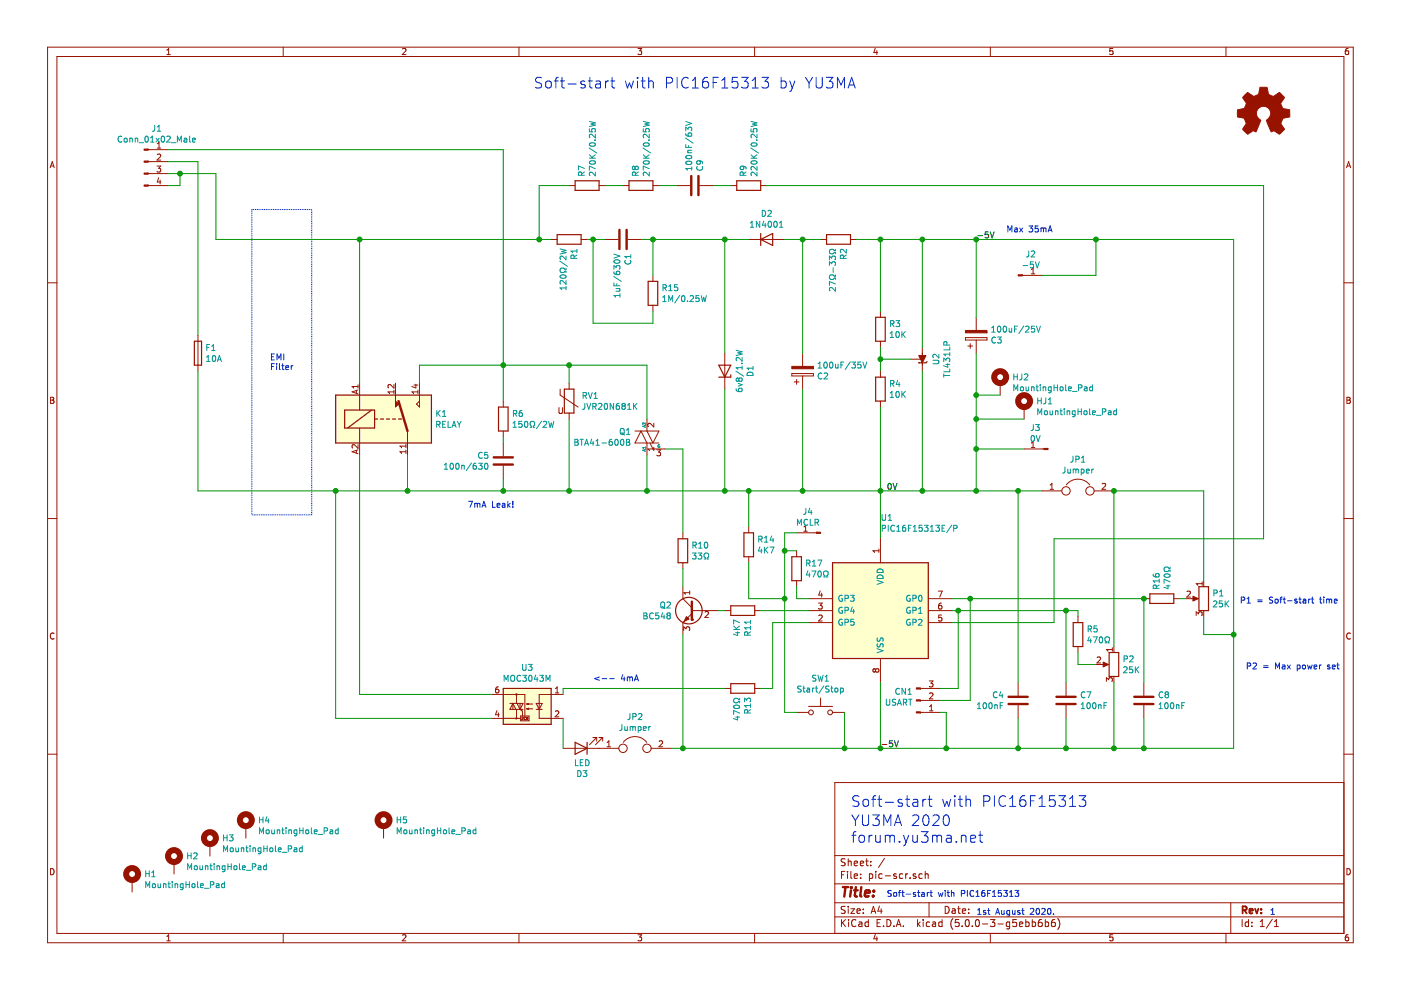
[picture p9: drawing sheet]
EESchema Schematic File Version 4
LIBS:pic-scr-cache
EELAYER 26 0
EELAYER END
$Descr A4 11693 8268
encoding utf-8
Sheet 1 1
Title ""
Date ""
Rev ""
Comp ""
Comment1 ""
Comment2 ""
Comment3 ""
Comment4 ""
$EndDescr
$Comp
L Device:R R1
U 1 1
P 4750 2000
F 0 "R1" H 4820 2046 50  0000 L CNN
F 1 "120Ω/2W" H 4820 1955 50  0000 L CNN
F 2 "Resistor_THT:R_Axial_DIN0617_L17.0mm_D6.0mm_P20.32mm_Horizontal" V 4680 2000 50  0001 C CNN
F 3 "~" H 4750 2000 50  0001 C CNN
	1    4750 2000
	0    1    1    0   
$EndComp
$Comp
L Device:Varistor RV1
U 1 1
P 4750 3350
F 0 "RV1" H 4853 3396 50  0000 L CNN
F 1 "JVR20N681K" H 4853 3305 50  0000 L CNN
F 2 "Varistor:RV_Disc_D21.5mm_W4.7mm_P10mm" V 4680 3350 50  0001 C CNN
F 3 "~" H 4750 3350 50  0001 C CNN
	1    4750 3350
	1    0    0    -1  
$EndComp
$Comp
L Triac_Thyristor:BT139-600 Q1
U 1 1
P 5400 3650
F 0 "Q1" H 5529 3696 50  0000 L CNN
F 1 "BTA41-600B" H 5529 3605 50  0000 L CNN
F 2 "Package_TO_SOT_THT:TO-218-3_Vertical" H 5600 3575 50  0001 L CIN
F 3 "https://www.rapidonline.com/pdf/47-3240.pdf" H 5400 3650 50  0001 L CNN
	1    5400 3650
	-1   0    0    -1  
$EndComp
$Comp
L Diode:1N4001 D2
U 1 1
P 6400 2000
F 0 "D2" H 6400 2217 50  0000 C CNN
F 1 "1N4001" H 6400 2126 50  0000 C CNN
F 2 "Diode_THT:D_DO-41_SOD81_P10.16mm_Horizontal" H 6400 1825 50  0001 C CNN
F 3 "http://www.vishay.com/docs/88503/1n4001.pdf" H 6400 2000 50  0001 C CNN
	1    6400 2000
	1    0    0    -1  
$EndComp
$Comp
L Reference_Voltage:TL431LP U2
U 1 1
P 7700 3000
F 0 "U2" H 7700 2886 50  0000 C CNN
F 1 "TL431LP" H 7700 2795 50  0000 C CNN
F 2 "Package_TO_SOT_THT:TO-92L_Wide" H 7700 2850 50  0001 C CIN
F 3 "http://www.ti.com/lit/ds/symlink/tl431.pdf" H 7700 3000 50  0001 C CIN
	1    7700 3000
	0    -1   1    0   
$EndComp
$Comp
L Device:C C4
U 1 1
P 8500 5850
F 0 "C4" H 8615 5896 50  0000 L CNN
F 1 "100nF" H 8615 5805 50  0000 L CNN
F 2 "Capacitor_THT:C_Rect_L7.0mm_W2.0mm_P5.00mm" H 8538 5700 50  0001 C CNN
F 3 "~" H 8500 5850 50  0001 C CNN
	1    8500 5850
	-1   0    0    -1  
$EndComp
$Comp
L Device:CP C3
U 1 1
P 8150 2800
F 0 "C3" H 8268 2846 50  0000 L CNN
F 1 "100uF/25V" H 8268 2755 50  0000 L CNN
F 2 "Capacitor_THT:CP_Radial_D8.0mm_P5.00mm" H 8188 2650 50  0001 C CNN
F 3 "~" H 8150 2800 50  0001 C CNN
	1    8150 2800
	1    0    0    1   
$EndComp
$Comp
L Device:R R6
U 1 1
P 4200 3500
F 0 "R6" H 4270 3546 50  0000 L CNN
F 1 "150Ω/2W" H 4270 3455 50  0000 L CNN
F 2 "Resistor_THT:R_Axial_DIN0617_L17.0mm_D6.0mm_P20.32mm_Horizontal" V 4130 3500 50  0001 C CNN
F 3 "~" H 4200 3500 50  0001 C CNN
	1    4200 3500
	1    0    0    -1  
$EndComp
$Comp
L Device:C C5
U 1 1
P 4200 3850
F 0 "C5" H 4315 3896 50  0000 L CNN
F 1 "100n/630" H 4315 3805 50  0000 L CNN
F 2 "Capacitor_THT:C_Rect_L18.0mm_W6.0mm_P15.00mm_FKS3_FKP3" H 4238 3700 50  0001 C CNN
F 3 "~" H 4200 3850 50  0001 C CNN
	1    4200 3850
	-1   0    0    -1  
$EndComp
Wire Wire Line
	4200 4000 4200 4100
Connection ~ 4200 4100
Wire Wire Line
	4200 3650 4200 3700
Wire Wire Line
	5400 3050 5400 3500
Connection ~ 4200 3050
Wire Wire Line
	4200 3050 4200 3350
Wire Wire Line
	5400 3800 5400 4100
Connection ~ 5400 4100
Wire Wire Line
	4750 3500 4750 4100
Wire Wire Line
	4750 4100 5400 4100
Wire Wire Line
	4750 3200 4750 3050
Wire Wire Line
	4750 3050 5400 3050
Wire Wire Line
	4200 3050 4750 3050
Connection ~ 4750 3050
Connection ~ 4750 4100
$Comp
L Device:R R10
U 1 1
P 5700 4600
F 0 "R10" H 5770 4646 50  0000 L CNN
F 1 "33Ω" H 5770 4555 50  0000 L CNN
F 2 "Resistor_THT:R_Axial_DIN0207_L6.3mm_D2.5mm_P10.16mm_Horizontal" V 5630 4600 50  0001 C CNN
F 3 "~" H 5700 4600 50  0001 C CNN
	1    5700 4600
	1    0    0    -1  
$EndComp
Wire Wire Line
	5550 3750 5700 3750
Wire Wire Line
	5700 3750 5700 4450
$Comp
L Transistor_BJT:BC548 Q2
U 1 1
P 5800 5100
F 0 "Q2" H 5991 5146 50  0000 L CNN
F 1 "BC548" H 5991 5055 50  0000 L CNN
F 2 "Package_TO_SOT_THT:TO-92L_Wide" H 6000 5025 50  0001 L CIN
F 3 "http://www.fairchildsemi.com/ds/BC/BC547.pdf" H 5800 5100 50  0001 L CNN
	1    5800 5100
	-1   0    0    -1  
$EndComp
Wire Wire Line
	5700 4750 5700 4900
$Comp
L Device:R R7
U 1 1
P 4900 1550
F 0 "R7" H 4970 1596 50  0000 L CNN
F 1 "270K/0.25W" H 4970 1505 50  0000 L CNN
F 2 "Resistor_THT:R_Axial_DIN0207_L6.3mm_D2.5mm_P10.16mm_Horizontal" V 4830 1550 50  0001 C CNN
F 3 "~" H 4900 1550 50  0001 C CNN
	1    4900 1550
	0    -1   -1   0   
$EndComp
$Comp
L Device:R R8
U 1 1
P 5350 1550
F 0 "R8" H 5420 1596 50  0000 L CNN
F 1 "270K/0.25W" H 5420 1505 50  0000 L CNN
F 2 "Resistor_THT:R_Axial_DIN0207_L6.3mm_D2.5mm_P10.16mm_Horizontal" V 5280 1550 50  0001 C CNN
F 3 "~" H 5350 1550 50  0001 C CNN
	1    5350 1550
	0    -1   -1   0   
$EndComp
$Comp
L Device:R R9
U 1 1
P 6250 1550
F 0 "R9" H 6320 1596 50  0000 L CNN
F 1 "220K/0.25W" H 6320 1505 50  0000 L CNN
F 2 "Resistor_THT:R_Axial_DIN0207_L6.3mm_D2.5mm_P10.16mm_Horizontal" V 6180 1550 50  0001 C CNN
F 3 "~" H 6250 1550 50  0001 C CNN
	1    6250 1550
	0    -1   -1   0   
$EndComp
Wire Wire Line
	5050 1550 5200 1550
$Comp
L Device:R R11
U 1 1
P 6200 5100
F 0 "R11" H 6270 5146 50  0000 L CNN
F 1 "4K7" H 6270 5055 50  0000 L CNN
F 2 "Resistor_THT:R_Axial_DIN0207_L6.3mm_D2.5mm_P10.16mm_Horizontal" V 6130 5100 50  0001 C CNN
F 3 "~" H 6200 5100 50  0001 C CNN
	1    6200 5100
	0    1    1    0   
$EndComp
Wire Wire Line
	6000 5100 6050 5100
Wire Wire Line
	4200 1250 4200 3050
Wire Wire Line
	5500 1550 5650 1550
Wire Wire Line
	5400 4100 6050 4100
$Comp
L Device:C C1
U 1 1
P 5200 2000
F 0 "C1" H 5315 2046 50  0000 L CNN
F 1 "1uF/630V" H 5315 1955 50  0000 L CNN
F 2 "Capacitor_THT:C_Rect_L26.5mm_W11.5mm_P22.50mm_MKS4" H 5238 1850 50  0001 C CNN
F 3 "~" H 5200 2000 50  0001 C CNN
	1    5200 2000
	0    1    1    0   
$EndComp
Wire Wire Line
	5050 2000 4950 2000
$Comp
L Device:D_Zener D1
U 1 1
P 6050 3100
F 0 "D1" H 6050 3317 50  0000 C CNN
F 1 "6v8/1.2W" H 6050 3226 50  0000 C CNN
F 2 "Diode_THT:D_DO-41_SOD81_P10.16mm_Horizontal" H 6050 3100 50  0001 C CNN
F 3 "~" H 6050 3100 50  0001 C CNN
	1    6050 3100
	0    1    -1   0   
$EndComp
Wire Wire Line
	5350 2000 5450 2000
Wire Wire Line
	6050 2000 6050 2950
Wire Wire Line
	6050 3250 6050 4100
Connection ~ 6050 4100
Wire Wire Line
	6050 4100 6250 4100
Wire Wire Line
	6250 2000 6050 2000
Connection ~ 6050 2000
$Comp
L Device:CP C2
U 1 1
P 6700 3100
F 0 "C2" H 6818 3146 50  0000 L CNN
F 1 "100uF/35V" H 6818 3055 50  0000 L CNN
F 2 "Capacitor_THT:CP_Radial_D8.0mm_P5.00mm" H 6738 2950 50  0001 C CNN
F 3 "~" H 6700 3100 50  0001 C CNN
	1    6700 3100
	1    0    0    1   
$EndComp
Wire Wire Line
	6700 2950 6700 2000
Wire Wire Line
	6700 2000 6550 2000
Wire Wire Line
	6700 3250 6700 4100
Connection ~ 6700 4100
$Comp
L Device:R R2
U 1 1
P 7000 2000
F 0 "R2" H 7070 2046 50  0000 L CNN
F 1 "27Ω-33Ω" H 7070 1955 50  0000 L CNN
F 2 "Resistor_THT:R_Axial_DIN0207_L6.3mm_D2.5mm_P10.16mm_Horizontal" V 6930 2000 50  0001 C CNN
F 3 "~" H 7000 2000 50  0001 C CNN
	1    7000 2000
	0    1    1    0   
$EndComp
Wire Wire Line
	6850 2000 6700 2000
Connection ~ 6700 2000
$Comp
L Device:R R3
U 1 1
P 7350 2750
F 0 "R3" H 7420 2796 50  0000 L CNN
F 1 "10K" H 7420 2705 50  0000 L CNN
F 2 "Resistor_THT:R_Axial_DIN0207_L6.3mm_D2.5mm_P10.16mm_Horizontal" V 7280 2750 50  0001 C CNN
F 3 "~" H 7350 2750 50  0001 C CNN
	1    7350 2750
	1    0    0    -1  
$EndComp
$Comp
L Device:R R4
U 1 1
P 7350 3250
F 0 "R4" H 7420 3296 50  0000 L CNN
F 1 "10K" H 7420 3205 50  0000 L CNN
F 2 "Resistor_THT:R_Axial_DIN0207_L6.3mm_D2.5mm_P10.16mm_Horizontal" V 7280 3250 50  0001 C CNN
F 3 "~" H 7350 3250 50  0001 C CNN
	1    7350 3250
	1    0    0    -1  
$EndComp
Wire Wire Line
	7350 2900 7350 3000
Wire Wire Line
	7150 2000 7350 2000
Wire Wire Line
	7350 2000 7350 2600
Wire Wire Line
	7350 3400 7350 4100
Wire Wire Line
	6700 4100 7350 4100
Connection ~ 7350 4100
Wire Wire Line
	7350 4100 7700 4100
Wire Wire Line
	7600 3000 7350 3000
Connection ~ 7350 3000
Wire Wire Line
	7350 3000 7350 3100
Wire Wire Line
	7700 2900 7700 2000
Wire Wire Line
	7700 2000 7350 2000
Connection ~ 7350 2000
Wire Wire Line
	7700 3100 7700 4100
Wire Wire Line
	8150 2650 8150 2000
Connection ~ 7700 2000
Wire Wire Line
	8150 2950 8150 3300
Wire Wire Line
	7700 2000 8150 2000
Connection ~ 8150 2000
Connection ~ 7700 4100
$Comp
L Device:R_POT P1
U 1 1
P 10050 5000
F 0 "P1" H 9980 5046 50  0000 R CNN
F 1 "25K" H 9980 4955 50  0000 R CNN
F 2 "Potentiometer_THT:Potentiometer_Piher_PT-10-V10_Vertical" H 10050 5000 50  0001 C CNN
F 3 "~" H 10050 5000 50  0001 C CNN
	1    10050 5000
	-1   0    0    -1  
$EndComp
$Comp
L Device:R_POT P2
U 1 1
P 9300 5550
F 0 "P2" H 9230 5596 50  0000 R CNN
F 1 "25K" H 9230 5505 50  0000 R CNN
F 2 "Potentiometer_THT:Potentiometer_Piher_PT-10-V10_Vertical" H 9300 5550 50  0001 C CNN
F 3 "~" H 9300 5550 50  0001 C CNN
	1    9300 5550
	-1   0    0    -1  
$EndComp
Wire Wire Line
	10050 5150 10050 5300
Wire Wire Line
	10300 5300 10300 2000
Wire Wire Line
	7350 6250 7050 6250
$Comp
L Device:R R13
U 1 1
P 6200 5750
F 0 "R13" H 6270 5796 50  0000 L CNN
F 1 "470Ω" H 6270 5705 50  0000 L CNN
F 2 "Resistor_THT:R_Axial_DIN0207_L6.3mm_D2.5mm_P10.16mm_Horizontal" V 6130 5750 50  0001 C CNN
F 3 "~" H 6200 5750 50  0001 C CNN
	1    6200 5750
	0    1    1    0   
$EndComp
Wire Wire Line
	4500 2000 4500 1550
Wire Wire Line
	4500 1550 4750 1550
Connection ~ 4500 2000
Wire Wire Line
	4500 2000 4600 2000
$Comp
L Device:C C7
U 1 1
P 8900 5850
F 0 "C7" H 9015 5896 50  0000 L CNN
F 1 "100nF" H 9015 5805 50  0000 L CNN
F 2 "Capacitor_THT:C_Rect_L7.0mm_W2.0mm_P5.00mm" H 8938 5700 50  0001 C CNN
F 3 "~" H 8900 5850 50  0001 C CNN
	1    8900 5850
	1    0    0    -1  
$EndComp
$Comp
L Device:C C8
U 1 1
P 9550 5850
F 0 "C8" H 9665 5896 50  0000 L CNN
F 1 "100nF" H 9665 5805 50  0000 L CNN
F 2 "Capacitor_THT:C_Rect_L7.0mm_W2.0mm_P5.00mm" H 9588 5700 50  0001 C CNN
F 3 "~" H 9550 5850 50  0001 C CNN
	1    9550 5850
	1    0    0    -1  
$EndComp
Wire Wire Line
	9550 5700 9550 5000
Connection ~ 9300 6250
Wire Wire Line
	9300 6250 9550 6250
Wire Wire Line
	9000 5550 9150 5550
Wire Wire Line
	9000 5100 9000 5150
Wire Wire Line
	10050 4100 10050 4850
Wire Wire Line
	9300 5400 9300 4100
Connection ~ 9300 4100
Wire Wire Line
	8800 5200 8800 4500
Wire Wire Line
	8800 4500 10550 4500
Wire Wire Line
	10550 4500 10550 1550
$Comp
L Relay:RT314A24 K1
U 1 1
P 3200 3500
F 0 "K1" H 3630 3546 50  0000 L CNN
F 1 "RELAY" H 3630 3455 50  0000 L CNN
F 2 "Relay_THT:Relay_SPDT_Schrack-RP-II-1-FormC_RM5mm" H 3650 3450 50  0001 L CNN
F 3 "https://standexelectronics.com/wp-content/uploads/datasheet_reed_relay_DIP.pdf" H 3200 3500 50  0001 C CNN
	1    3200 3500
	1    0    0    -1  
$EndComp
Wire Wire Line
	3500 3200 3500 3050
Wire Wire Line
	3000 3200 3000 2000
$Comp
L Device:R R14
U 1 1
P 6250 4550
F 0 "R14" H 6320 4596 50  0000 L CNN
F 1 "4K7" H 6320 4505 50  0000 L CNN
F 2 "Resistor_THT:R_Axial_DIN0207_L6.3mm_D2.5mm_P10.16mm_Horizontal" V 6180 4550 50  0001 C CNN
F 3 "~" H 6250 4550 50  0001 C CNN
	1    6250 4550
	1    0    0    -1  
$EndComp
Wire Wire Line
	6250 4400 6250 4100
$Comp
L Switch:SW_Push SW1
U 1 1
P 6850 5950
F 0 "SW1" H 6850 6235 50  0000 C CNN
F 1 "Start/Stop" H 6850 6144 50  0000 C CNN
F 2 "TerminalBlock:TerminalBlock_bornier-2_P5.08mm" H 6850 6150 50  0001 C CNN
F 3 "~" H 6850 6150 50  0001 C CNN
	1    6850 5950
	1    0    0    -1  
$EndComp
Connection ~ 7050 6250
Wire Wire Line
	7050 6250 5700 6250
Wire Wire Line
	8500 5700 8500 4100
Connection ~ 8500 4100
Wire Wire Line
	8500 4100 8700 4100
Connection ~ 8500 6250
Wire Wire Line
	8500 6250 8900 6250
Wire Wire Line
	8150 2000 9150 2000
Text Label 8150 2000 0    50   ~ 0
-5V
Text Notes 8400 1950 0    50   ~ 0
Max 35mA
Text Notes 10350 5050 0    50   ~ 0
P1 = Soft-start time
Text Notes 10400 5600 0    50   ~ 0
P2 = Max power set
Text Label 7400 4100 0    50   ~ 0
0V
Text Notes 7400 7500 0    50   ~ 0
Soft-start with PIC16F15313
Text Notes 7100 6750 0    89   ~ 0
Soft-start with PIC16F15313
Text Notes 7100 7050 0    89   ~ 0
YU3MA 2020\nforum.yu3ma.net
Text Notes 8150 7650 0    50   ~ 0
1st August 2020.
Text Notes 10600 7650 0    50   ~ 0
1
Wire Notes Line
	2100 1750 2100 4300
Wire Notes Line
	2100 4300 2600 4300
Wire Notes Line
	2600 4300 2600 1750
Wire Notes Line
	2600 1750 2100 1750
Text Notes 2250 3100 0    50   ~ 0
EMI\nFilter
Text Notes 4450 750  0    89   ~ 0
Soft-start with PIC16F15313 by YU3MA
Connection ~ 9150 2000
$Comp
L Mechanical:MountingHole_Pad H1
U 1 1
P 1100 7350
F 0 "H1" H 1200 7401 50  0000 L CNN
F 1 "MountingHole_Pad" H 1200 7310 50  0000 L CNN
F 2 "MountingHole:MountingHole_3.2mm_M3" H 1100 7350 50  0001 C CNN
F 3 "~" H 1100 7350 50  0001 C CNN
	1    1100 7350
	1    0    0    -1  
$EndComp
$Comp
L Mechanical:MountingHole_Pad H2
U 1 1
P 1450 7200
F 0 "H2" H 1550 7251 50  0000 L CNN
F 1 "MountingHole_Pad" H 1550 7160 50  0000 L CNN
F 2 "MountingHole:MountingHole_3.2mm_M3" H 1450 7200 50  0001 C CNN
F 3 "~" H 1450 7200 50  0001 C CNN
	1    1450 7200
	1    0    0    -1  
$EndComp
$Comp
L Mechanical:MountingHole_Pad H3
U 1 1
P 1750 7050
F 0 "H3" H 1850 7101 50  0000 L CNN
F 1 "MountingHole_Pad" H 1850 7010 50  0000 L CNN
F 2 "MountingHole:MountingHole_3.2mm_M3" H 1750 7050 50  0001 C CNN
F 3 "~" H 1750 7050 50  0001 C CNN
	1    1750 7050
	1    0    0    -1  
$EndComp
$Comp
L Mechanical:MountingHole_Pad H4
U 1 1
P 2050 6900
F 0 "H4" H 2150 6951 50  0000 L CNN
F 1 "MountingHole_Pad" H 2150 6860 50  0000 L CNN
F 2 "MountingHole:MountingHole_3.2mm_M3" H 2050 6900 50  0001 C CNN
F 3 "~" H 2050 6900 50  0001 C CNN
	1    2050 6900
	1    0    0    -1  
$EndComp
$Comp
L Mechanical:MountingHole_Pad H5
U 1 1
P 3200 6900
F 0 "H5" H 3300 6951 50  0000 L CNN
F 1 "MountingHole_Pad" H 3300 6860 50  0000 L CNN
F 2 "MountingHole:MountingHole_6.5mm" H 3200 6900 50  0001 C CNN
F 3 "~" H 3200 6900 50  0001 C CNN
	1    3200 6900
	1    0    0    -1  
$EndComp
$Comp
L Device:Jumper JP1
U 1 1
P 9000 4100
F 0 "JP1" H 9000 4364 50  0000 C CNN
F 1 "Jumper" H 9000 4273 50  0000 C CNN
F 2 "Resistor_THT:R_Axial_DIN0309_L9.0mm_D3.2mm_P15.24mm_Horizontal" H 9000 4100 50  0001 C CNN
F 3 "~" H 9000 4100 50  0001 C CNN
	1    9000 4100
	1    0    0    -1  
$EndComp
Wire Wire Line
	6350 5750 6450 5750
Wire Wire Line
	6450 5750 6450 5200
$Comp
L Device:Jumper JP2
U 1 1
P 5300 6250
F 0 "JP2" H 5300 6514 50  0000 C CNN
F 1 "Jumper" H 5300 6423 50  0000 C CNN
F 2 "Resistor_THT:R_Axial_DIN0207_L6.3mm_D2.5mm_P10.16mm_Horizontal" H 5300 6250 50  0001 C CNN
F 3 "~" H 5300 6250 50  0001 C CNN
	1    5300 6250
	1    0    0    -1  
$EndComp
Wire Wire Line
	5600 6250 5700 6250
Connection ~ 5700 6250
$Comp
L Mechanical:MountingHole_Pad HJ1
U 1 1
P 8550 3400
F 0 "HJ1" H 8650 3451 50  0000 L CNN
F 1 "MountingHole_Pad" H 8650 3360 50  0000 L CNN
F 2 "MountingHole:MountingHole_2.5mm_Pad" H 8550 3400 50  0001 C CNN
F 3 "~" H 8550 3400 50  0001 C CNN
	1    8550 3400
	1    0    0    -1  
$EndComp
$Comp
L Mechanical:MountingHole_Pad HJ2
U 1 1
P 8350 3200
F 0 "HJ2" H 8450 3251 50  0000 L CNN
F 1 "MountingHole_Pad" H 8450 3160 50  0000 L CNN
F 2 "MountingHole:MountingHole_2.5mm_Pad" H 8350 3200 50  0001 C CNN
F 3 "~" H 8350 3200 50  0001 C CNN
	1    8350 3200
	1    0    0    -1  
$EndComp
Wire Wire Line
	8350 3300 8150 3300
Connection ~ 8150 3300
Wire Wire Line
	8150 3300 8150 3500
Wire Wire Line
	8550 3500 8150 3500
Connection ~ 8150 3500
Wire Wire Line
	8150 3500 8150 3750
$Comp
L Graphic:Logo_Open_Hardware_Small #LOGO1
U 1 1
P 10550 950
F 0 "#LOGO1" H 10550 1225 50  0001 C CNN
F 1 "Logo_Open_Hardware_Small" H 10550 725 50  0001 C CNN
F 2 "" H 10550 950 50  0001 C CNN
F 3 "~" H 10550 950 50  0001 C CNN
	1    10550 950 
	1    0    0    -1  
$EndComp
$Comp
L Connector:Conn_01x03_Male CN1
U 1 1
P 7650 5850
F 0 "CN1" H 7622 5780 50  0000 R CNN
F 1 "USART" H 7622 5871 50  0000 R CNN
F 2 "Connector_PinHeader_2.54mm:PinHeader_1x03_P2.54mm_Vertical" H 7650 5850 50  0001 C CNN
F 3 "~" H 7650 5850 50  0001 C CNN
	1    7650 5850
	1    0    0    1   
$EndComp
Wire Wire Line
	5950 1550 6100 1550
Wire Wire Line
	9150 2000 10300 2000
Wire Wire Line
	7350 4100 7350 4500
Connection ~ 7350 6250
$Comp
L MCU_Microchip_PIC12:PIC12C671-IP U1
U 1 1
P 7350 5100
F 0 "U1" H 7350 5878 50  0000 R CNN
F 1 "PIC16F15313E/P" H 7350 5787 50  0000 R CNN
F 2 "Package_DIP:DIP-8_W7.62mm_Socket" H 7950 5750 50  0001 C CNN
F 3 "http://ww1.microchip.com/downloads/en/DeviceDoc/30561b.pdf" H 7350 5100 50  0001 C CNN
	1    7350 5100
	-1   0    0    -1  
$EndComp
Wire Wire Line
	5700 5300 5700 6250
Wire Wire Line
	7050 5950 7050 6250
Wire Wire Line
	7350 5700 7350 6250
Wire Wire Line
	8500 6000 8500 6250
Wire Wire Line
	8900 6000 8900 6250
Wire Wire Line
	9300 5700 9300 6250
Wire Wire Line
	9550 6000 9550 6250
Wire Wire Line
	10300 5300 10300 6250
Connection ~ 10300 5300
$Comp
L Device:R R15
U 1 1
P 5450 2450
F 0 "R15" H 5520 2496 50  0000 L CNN
F 1 "1M/0.25W" H 5520 2405 50  0000 L CNN
F 2 "Resistor_THT:R_Axial_DIN0309_L9.0mm_D3.2mm_P5.08mm_Vertical" V 5380 2450 50  0001 C CNN
F 3 "~" H 5450 2450 50  0001 C CNN
	1    5450 2450
	1    0    0    -1  
$EndComp
Wire Wire Line
	4950 2000 4950 2700
Wire Wire Line
	4950 2700 5450 2700
Wire Wire Line
	5450 2700 5450 2600
Connection ~ 4950 2000
Wire Wire Line
	4950 2000 4900 2000
Wire Wire Line
	5450 2300 5450 2000
Connection ~ 5450 2000
Wire Wire Line
	5450 2000 6050 2000
Wire Wire Line
	7950 5200 8800 5200
Wire Wire Line
	7350 6250 7900 6250
Wire Wire Line
	7950 5000 8100 5000
Wire Wire Line
	7950 5100 8000 5100
Wire Wire Line
	7850 5950 7900 5950
Wire Wire Line
	7900 5950 7900 6250
Connection ~ 7900 6250
Wire Wire Line
	7900 6250 8500 6250
Wire Wire Line
	8000 5750 8000 5100
Connection ~ 8000 5100
Wire Wire Line
	8000 5100 8900 5100
Wire Wire Line
	7850 5750 8000 5750
Wire Wire Line
	7850 5850 8100 5850
Wire Wire Line
	8100 5850 8100 5000
Connection ~ 8100 5000
Wire Wire Line
	8100 5000 9550 5000
Connection ~ 3000 2000
Wire Wire Line
	1800 2000 3000 2000
$Comp
L Connector:Conn_01x04_Male J1
U 1 1
P 1200 1350
F 0 "J1" H 1306 1628 50  0000 C CNN
F 1 "Conn_01x02_Male" H 1306 1537 50  0000 C CNN
F 2 "Connector_Phoenix_GMSTB:PhoenixContact_GMSTB_2,5_4-GF-7,62_1x04_P7.62mm_Horizontal_ThreadedFlange" H 1200 1350 50  0001 C CNN
F 3 "~" H 1200 1350 50  0001 C CNN
	1    1200 1350
	1    0    0    -1  
$EndComp
Wire Wire Line
	1400 1250 4200 1250
Wire Wire Line
	1800 1450 1800 2000
Wire Wire Line
	1400 1350 1650 1350
Wire Wire Line
	1650 1350 1650 2800
Wire Wire Line
	1800 1450 1500 1450
Wire Wire Line
	1400 1550 1500 1550
Wire Wire Line
	1500 1550 1500 1450
Connection ~ 1500 1450
Wire Wire Line
	1500 1450 1400 1450
Wire Wire Line
	3000 2000 4500 2000
$Comp
L Connector:Conn_01x01_Male J3
U 1 1
P 8750 3750
F 0 "J3" H 8856 3928 50  0000 C CNN
F 1 "0V" H 8856 3837 50  0000 C CNN
F 2 "TestPoint:TestPoint_Loop_D2.50mm_Drill1.0mm" H 8750 3750 50  0001 C CNN
F 3 "~" H 8750 3750 50  0001 C CNN
	1    8750 3750
	-1   0    0    -1  
$EndComp
$Comp
L Connector:Conn_01x01_Male J2
U 1 1
P 8500 2300
F 0 "J2" H 8606 2478 50  0000 C CNN
F 1 "-5V" H 8606 2387 50  0000 C CNN
F 2 "TestPoint:TestPoint_Loop_D2.50mm_Drill1.0mm" H 8500 2300 50  0001 C CNN
F 3 "~" H 8500 2300 50  0001 C CNN
	1    8500 2300
	1    0    0    -1  
$EndComp
Wire Wire Line
	8700 2300 9150 2300
Wire Wire Line
	9150 2300 9150 2000
Wire Wire Line
	8550 3750 8150 3750
Connection ~ 8150 3750
Wire Wire Line
	8150 3750 8150 4100
$Comp
L Device:LED D3
U 1 1
P 4850 6250
F 0 "D3" H 4841 6467 50  0000 C CNN
F 1 "LED" H 4841 6376 50  0000 C CNN
F 2 "LED_THT:LED_D3.0mm" H 4850 6250 50  0001 C CNN
F 3 "~" H 4850 6250 50  0001 C CNN
	1    4850 6250
	-1   0    0    1   
$EndComp
$Comp
L Connector:Conn_01x01_Male J4
U 1 1
P 6850 4450
F 0 "J4" H 6956 4628 50  0000 C CNN
F 1 "MCLR" H 6956 4537 50  0000 C CNN
F 2 "TestPoint:TestPoint_Loop_D2.50mm_Drill1.0mm" H 6850 4450 50  0001 C CNN
F 3 "~" H 6850 4450 50  0001 C CNN
	1    6850 4450
	-1   0    0    -1  
$EndComp
$Comp
L Device:C C9
U 1 1
P 5800 1550
F 0 "C9" H 5915 1596 50  0000 L CNN
F 1 "100nF/63V" H 5915 1505 50  0000 L CNN
F 2 "Capacitor_THT:C_Rect_L7.0mm_W2.0mm_P5.00mm" H 5838 1400 50  0001 C CNN
F 3 "~" H 5800 1550 50  0001 C CNN
	1    5800 1550
	0    1    -1   0   
$EndComp
Wire Wire Line
	6400 1550 10550 1550
$Comp
L Device:R R5
U 1 1
P 9000 5300
F 0 "R5" H 9070 5346 50  0000 L CNN
F 1 "470Ω" H 9070 5255 50  0000 L CNN
F 2 "Resistor_SMD:R_1206_3216Metric_Pad1.42x1.75mm_HandSolder" V 8930 5300 50  0001 C CNN
F 3 "~" H 9000 5300 50  0001 C CNN
	1    9000 5300
	1    0    0    -1  
$EndComp
Wire Wire Line
	9000 5450 9000 5550
Connection ~ 8900 6250
Wire Wire Line
	8900 6250 9300 6250
Wire Wire Line
	8900 5700 8900 5100
Connection ~ 8900 5100
Wire Wire Line
	8900 5100 9000 5100
Wire Wire Line
	10050 5300 10300 5300
Wire Wire Line
	9300 4100 10050 4100
Connection ~ 9550 6250
Wire Wire Line
	9550 6250 10300 6250
$Comp
L Device:R R16
U 1 1
P 9700 5000
F 0 "R16" H 9770 5046 50  0000 L CNN
F 1 "470Ω" H 9770 4955 50  0000 L CNN
F 2 "Resistor_SMD:R_1206_3216Metric_Pad1.42x1.75mm_HandSolder" V 9630 5000 50  0001 C CNN
F 3 "~" H 9700 5000 50  0001 C CNN
	1    9700 5000
	0    -1   -1   0   
$EndComp
Connection ~ 9550 5000
Wire Wire Line
	9850 5000 9900 5000
Connection ~ 6250 4100
Wire Wire Line
	6250 4100 6700 4100
$Comp
L Device:R R17
U 1 1
P 6650 4750
F 0 "R17" H 6720 4796 50  0000 L CNN
F 1 "470Ω" H 6720 4705 50  0000 L CNN
F 2 "Resistor_SMD:R_1206_3216Metric_Pad1.42x1.75mm_HandSolder" V 6580 4750 50  0001 C CNN
F 3 "~" H 6650 4750 50  0001 C CNN
	1    6650 4750
	1    0    0    -1  
$EndComp
Wire Wire Line
	6650 4900 6650 5000
Wire Wire Line
	6650 5000 6750 5000
Wire Wire Line
	6650 4600 6550 4600
Wire Wire Line
	3000 3800 3000 5800
Wire Wire Line
	3400 4100 4200 4100
Connection ~ 3400 4100
Wire Wire Line
	3400 3800 3400 4100
Wire Wire Line
	3500 3050 4200 3050
$Comp
L Relay_SolidState:MOC3043M U3
U 1 1
P 4400 5900
F 0 "U3" H 4400 6225 50  0000 C CNN
F 1 "MOC3043M" H 4400 6134 50  0000 C CNN
F 2 "Package_DIP:DIP-6_W7.62mm" H 4200 5700 50  0001 L CIN
F 3 "http://www.fairchildsemi.com/ds/MO/MOC3031M.pdf" H 4400 5900 50  0001 L CNN
	1    4400 5900
	-1   0    0    -1  
$EndComp
Wire Wire Line
	4200 4100 4750 4100
Wire Wire Line
	4700 6250 4700 6000
Wire Wire Line
	4700 5750 6050 5750
Wire Wire Line
	4700 5800 4700 5750
Wire Wire Line
	2800 6000 2800 4100
Wire Wire Line
	1650 4100 2800 4100
Wire Wire Line
	2800 4100 3400 4100
Connection ~ 2800 4100
Text Notes 3900 4250 0    50   ~ 0
7mA Leak!
$Comp
L Device:Fuse F1
U 1 1
P 1650 2950
F 0 "F1" H 1710 2996 50  0000 L CNN
F 1 "10A" H 1710 2905 50  0000 L CNN
F 2 "" V 1580 2950 50  0001 C CNN
F 3 "~" H 1650 2950 50  0001 C CNN
	1    1650 2950
	1    0    0    -1  
$EndComp
Wire Wire Line
	1650 3100 1650 4100
Wire Wire Line
	3000 5800 4100 5800
Wire Wire Line
	2800 6000 4100 6000
Wire Wire Line
	6550 5950 6550 5000
Wire Wire Line
	6550 5000 6250 5000
Connection ~ 6550 5000
Wire Wire Line
	6550 4600 6550 5000
Wire Wire Line
	6450 5200 6750 5200
Wire Wire Line
	6550 5950 6650 5950
Wire Wire Line
	6750 5100 6350 5100
Text Notes 4950 5700 0    50   ~ 0
<-- 4mA
Wire Wire Line
	6250 4700 6250 5000
Wire Wire Line
	6550 4600 6550 4450
Wire Wire Line
	6550 4450 6650 4450
Connection ~ 6550 4600
Connection ~ 8150 4100
Wire Wire Line
	8150 4100 8500 4100
Wire Wire Line
	7700 4100 8150 4100
Text Label 7350 6250 0    50   ~ 0
-5V
$EndSCHEMATC
